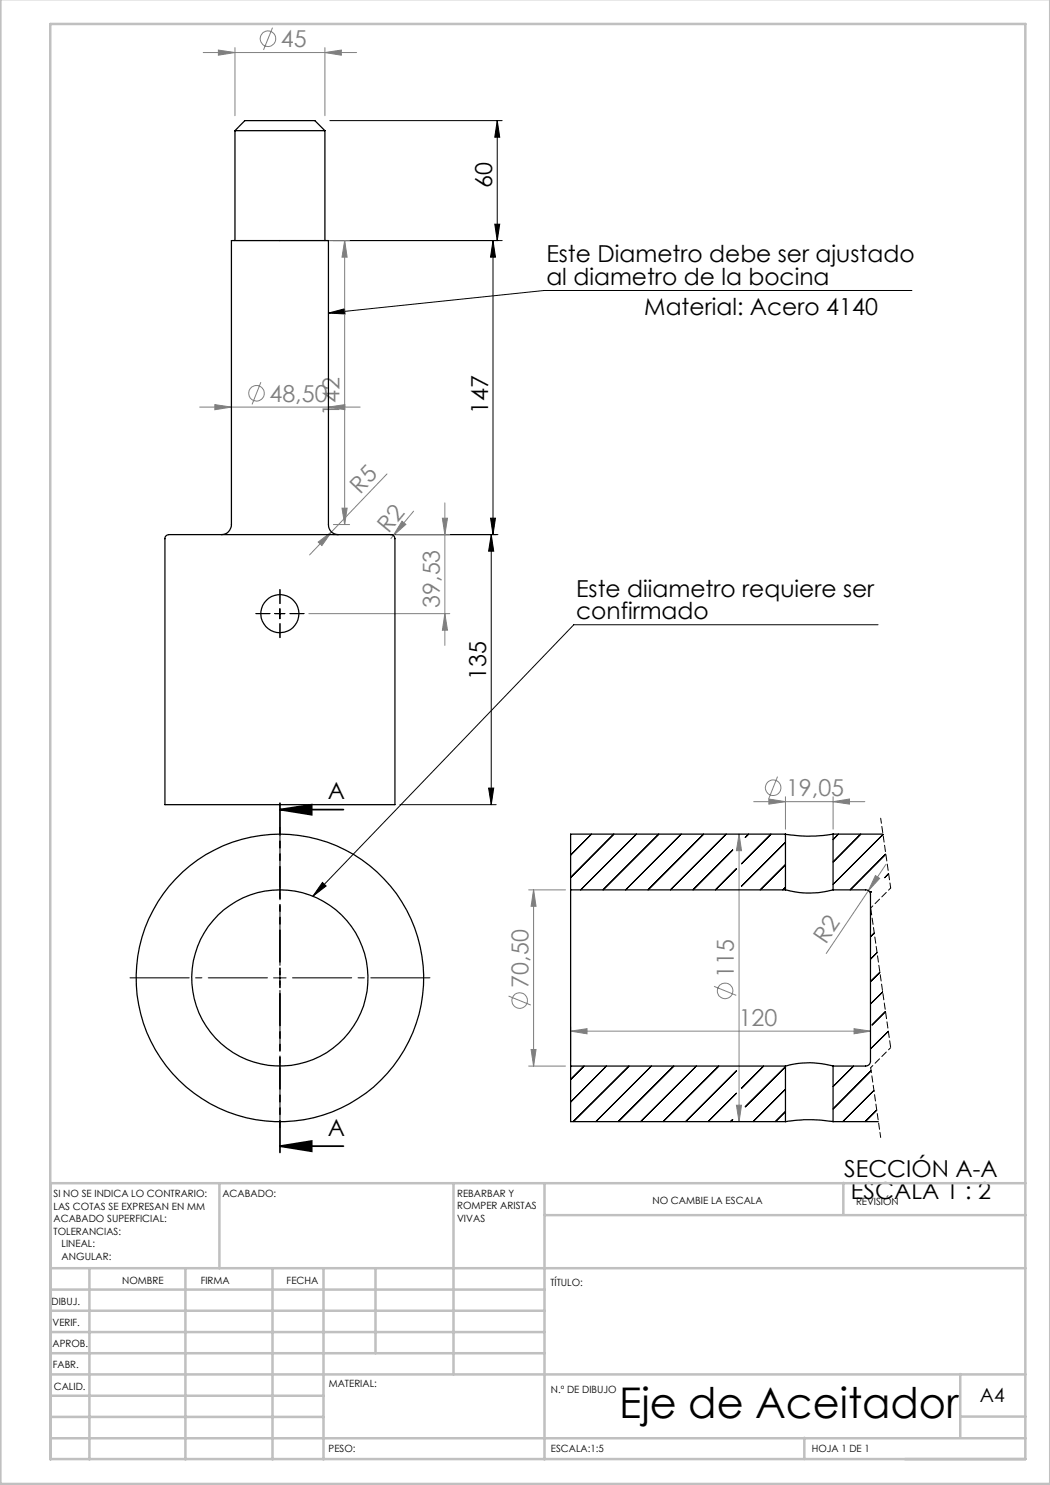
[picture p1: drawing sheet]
<svg xmlns="http://www.w3.org/2000/svg" width="210mm" height="297mm" viewBox="0 0 210 297" stroke-linecap="round" stroke-linejoin="round" font-family="sans-serif">
<g fill="none" stroke="#808080" stroke-width=".2">
<path d="M40.6 10.5h30.7M43.7 10l3.3 .5-3.3 .5zM47 9.5v13.6M54.5 5.5l-1.8 4.5M65 10.5l3.3-.5v1zM65 9.5v13.6M47.3 48.1h22.6M68.9 48.1l.5 3.3h-1zM68.9 48.1v56.8M52.2 76.4l-1.8 4.5M39.9 81.4h32.1M43 80.9l3.3 .5-3.3 .5z"/>
<path d="M65.7 81.4l3.3-.5v1zM77.4 94.8l-11.1 11.6M63.6 108.4l2.7-2-1.9 2.7zM66.3 106.4l-4.4 4.6M66.7 104.9h3.2M68.4 101.6h1l-.5 3.3zM78.7 107.1l-.5 .6M79.2 106.9h10.8M80.4 104.2l.8 .7-2.5 2.2zM82.7 102.2l-4 4.9M88.5 103.6h1l-.5 3.3zM89 100.6v28.5"/>
<path d="M61.8 122.7h28.2M89 122.7l.5 3.3h-1zM153.8 159.8l3.3 .5-3.3 .5zM155.5 155.3l-1.8 4.5M157.1 159.3v6.5M166.6 159.3v6.5M105.7 178h7.4M106.7 178l.5 3.3h-1zM106.7 178v35.2M147.8 166.8l.5 3.3h-1zM147.8 166.8v57.5M150.7 160.3h22.3"/>
<path d="M166.6 160.3l3.3-.5v1zM173.7 178.1l-8.5 12.6M175.1 175.1l.8 .6-2.2 2.4zM177.2 172.9l-3.5 5.2M101.7 199.2l4.5 1.8M142.8 197.3l4.4 1.8M105.7 213.2h7.4M106.2 209.9h1l-.5 3.3zM114.1 206.2l3.3-.5v1.1zM114.1 205.2v7M114.1 206.2h60M170.8 205.7l3.3 .5-3.3 .6z"/>
<path d="M147.3 221h1l-.5 3.3z"/>
<circle cx="53.6" cy="7.8" r="1.55"/>
<circle cx="51.3" cy="78.7" r="1.55"/>
<circle cx="154.6" cy="157.6" r="1.56"/>
<circle cx="145" cy="198.2" r="1.55"/>
<circle cx="103.9" cy="200.1" r="1.56"/>
</g>
<g fill="none" stroke="#000" stroke-width=".2">
<path d="M66 24.1h34.4M99.4 24.1l.5 3.3h-.9zM99.4 24.1v24M66 48.1h34.4M98.6 48.1l.5 3.3h-1zM98.6 48.1v58.8M99 44.8h.9l-.5 3.3zM182.4 58.1h-73.6l-43.1 4.5M65.7 62.6l3.2-.8 .1 1zM66.7 106.9h32.9M98.1 103.6h1l-.5 3.3zM98.2 106.9l.5 3.3h-1z"/>
<path d="M98.2 106.9v54M55 122.7h2M56 121.7v2.1M175.6 125h-60.8l-52.2 54.2M97.7 157.6h1l-.5 3.3zM64.5 176.5l.7 .7-2.6 2zM80 160.9h19.2M54.7 195.6h2.5M56 194.3v2.5"/>
</g>
<path d="M56 161.9l6.3-1v2zM56 161.9h12.7M56 229.2l6.3-1v2.1zM56 229.2h12.7" fill="none" stroke="#000" stroke-width=".35"/>
<path d="M53.5 195.6h-27.5M56 193.1v-27.5M56 198.1v27.5M58.5 195.6h27.5" fill="none" stroke="#000" stroke-width=".2" stroke-dasharray="15.2 1.3 1.3 1.3" stroke-dashoffset="3.4"/>
<path d="M54 122.7h-2.8M56 120.7v-2.8M56 124.7v2.8M58 122.7h2.8" fill="none" stroke="#000" stroke-width=".2" stroke-dasharray="15.2 1.3 1.3 1.3"/>
<path d="M176.1 163.6l2 14M174.1 213.5l2 14" fill="none" stroke="#000" stroke-width=".2" stroke-dasharray="1.3 .6" stroke-dashoffset=".3"/>
<path d="M178.1 177.6l-4 4M178.1 209.5l-4 4" fill="none" stroke="#000" stroke-width=".2" stroke-dasharray="1.3 .6" stroke-dashoffset=".7"/>
<path d="M174.1 181.6l4 27.9" fill="none" stroke="#000" stroke-width=".2" stroke-dasharray="1.3 .6" stroke-dashoffset="-.1"/>
<path d="M56 159.9v71.3" fill="none" stroke="#000" stroke-width=".35" stroke-dasharray="6.3 1.3 1.3 1.3 1.3 1.3" stroke-dashoffset="-.7"/>
<g fill="none" stroke="#c0c0c0" stroke-width=".5">
<path d="M.1 -.1v296.9h209.9v-296.9M10.1 4.8h195v287h-195zM43.9 236.6v17M90.7 236.6v38.3M108.9 236.6v55.3M168.7 236.6v6.3M205.1 236.6h-195v55.3M10.1 253.6h195M10.1 257.9h98.8M17.9 253.6v38.3M37.1 253.6v38.3M54.5 253.6v38.3"/>
<path d="M64.7 253.6v38.3M75.1 253.6v17M108.9 243h96.2M10.1 270.6h98.8M10.1 266.4h98.8M10.1 262.1h98.8M10.1 279.1h54.6M10.1 274.9h195M192.1 274.8v12.7M10.1 287.7h195M10.1 283.4h54.6M160.9 287.5v4.3"/>
<path d="M192.1 283.3h13"/>
</g>
<g fill="#000">
<path d="M99.4 24.1l.5 3.3h-.9zM99 44.8h.9l-.5 3.3zM98.6 48.1l.5 3.3h-1zM98.1 103.6h1l-.5 3.3zM98.2 106.9l.5 3.3h-1zM97.7 157.6h1l-.5 3.3z"/>
<path d="M56 161.9l6.3-1v2zM56 229.2l6.3-1v2.1z"/>
<path d="M64.5 176.5l.7 .7-2.6 2zM65.7 62.6l3.2-.8 .1 1z"/>
</g>
<g fill="#808080">
<path d="M63.6 108.4l2.7-2-1.9 2.7z"/>
<path d="M80.4 104.2l.8 .7-2.5 2.2z"/>
<path d="M175.1 175.1l.8 .6-2.2 2.4z"/>
<path d="M43 80.9l3.3 .5-3.3 .5zM65.7 81.4l3.3-.5v1zM43.7 10l3.3 .5-3.3 .5zM65 10.5l3.3-.5v1zM153.8 159.8l3.3 .5-3.3 .5zM166.6 160.3l3.3-.5v1z"/>
<path d="M89 122.7l.5 3.3h-1zM88.5 103.6h1l-.5 3.3z"/>
<path d="M68.9 48.1l.5 3.3h-1zM68.4 101.6h1l-.5 3.3zM106.7 178l.5 3.3h-1zM106.2 209.9h1l-.5 3.3zM147.8 166.8l.5 3.3h-1zM147.3 221h1l-.5 3.3z"/>
<path d="M114.1 206.2l3.3-.5v1.1zM170.8 205.7l3.3 .5-3.3 .6z"/>
</g>
<g fill="none" stroke="#000" stroke-width=".25">
<path d="M47 26.1h18M47 26.1l2-2h14l2 2M47 26.1v22M65 26.1v22M33.2 107.2l.6-.3h44.2a.85 .85 0 0 1 1 .8v53.2h-46v-53.3zM44.3 106.9a1.99 1.99 0 0 0 2-2v-56.8h19.4v56.8a1.93 1.93 0 0 0 2 2M114.1 178v35.2M114.1 178h43M157.1 178a18.1 18.1 0 0 0 9.5 0M157.1 166.8a26.9 26.9 0 0 0 9.5 0M157.1 166.8v11.2M157.1 166.8h-43v11.2"/>
<path d="M166.6 178h6.5a.96 .96 0 0 1 1 1v33.2a.96 .96 0 0 1-1 1h-6.5M166.6 166.8v11.2M166.6 166.8h10M114.1 213.2h43M114.1 213.2v11.1h43M157.1 213.2a17.2 17.2 0 0 1 9.5 0M157.1 213.2v11.1M166.6 213.2v11.1M157.1 224.3a29.4 29.4 0 0 1 9.5 0M166.6 224.3h9"/>
<circle cx="56" cy="122.7" r="3.8"/>
<circle cx="56" cy="195.6" r="28.8"/>
<circle cx="56" cy="195.6" r="17.6"/>
</g>
<g fill="none" stroke="#000" stroke-width=".2">
<path d="M118.3 166.8l-4.2 4.2M122.8 166.8l-8.7 8.7M127.3 166.8l-11.2 11.2M131.8 166.8l-11.2 11.2M136.2 166.8l-11.1 11.2M140.7 166.8l-11.1 11.2M145.2 166.8l-11.1 11.2M146.5 170l-7.9 8M147.3 173.7l-4.2 4.3M149.7 166.8l-.7 .7M154.2 166.8l-5.9 6M157.1 168.4l-8.8 8.8"/>
<path d="M157.1 172.9l-5.1 5.1M157.1 177.4l-.5 .6M167.7 166.8l-1.1 1.1M172.2 166.8l-5.6 5.6M174.1 178.4h.1M176.6 166.9l-10 10M177.1 170.8l-7.1 7.2M177.7 174.8l-.7 .7M174.3 182.7l-.2 .1M174.8 186.6l-.7 .8M175.4 190.5l-1.3 1.3M176 194.5l-1.9 1.8"/>
<path d="M176.5 198.4l-2.4 2.4M116.8 213.2l-2.7 2.7M121.3 213.2l-7.2 7.2M125.8 213.2l-11.1 11.1M130.3 213.2l-11.1 11.1M134.8 213.2l-11.2 11.1M139.3 213.2l-11.2 11.1M143.8 213.2l-11.2 11.1M147.3 218.6l-5.7 5.7M147.3 214.2l-10.2 10.1M152.7 213.2l-4.4 4.5M157.1 213.4l-8.1 8"/>
<path d="M157.1 217.8l-6.5 6.5M170.7 213.2l-4.1 4.1M174.2 214.2l-7.6 7.6M174.8 218.1l-6.2 6.2M177.1 202.3l-2.7 2.7M177.7 206.3l-3.6 3.5M146.5 223.9l-.4 .4M157.1 222.3l-2 2M175.3 222l-2.3 2.3"/>
</g>
<text font-size="8.5" x="123.8" y="283.5">Eje de Aceitador</text>
<g font-size="4.7" fill="#808080">
<text x="56.2" y="9.4">45</text>
<text x="53.9" y="80.3">48,50</text>
<text x="67.9" y="83.1" transform="rotate(-90 67.9 83.1)">142</text>
<text x="72.1" y="99" transform="rotate(-47 72.1 99)">R5</text>
<text x="77.7" y="106.7" transform="rotate(-50 77.7 106.7)">R2</text>
<text x="88" y="121.6" transform="rotate(-90 88 121.6)">39,53</text>
<text x="157.2" y="159.2">19,05</text>
<text x="165.1" y="189" transform="rotate(-56 165.1 189)">R2</text>
<text x="105.7" y="197.5" transform="rotate(-90 105.7 197.5)">70,50</text>
<text x="146.7" y="195.6" transform="rotate(-90 146.7 195.6)">115</text>
<text x="147.7" y="205.2">120</text>
</g>
<g font-size="4.7">
<text x="98.4" y="37.6" transform="rotate(-90 98.4 37.6)">60</text>
<text x="109.3" y="52.5">Este Diametro debe ser ajustado</text>
<text x="109.3" y="57">al diametro de la bocina</text>
<text x="128.9" y="63">Material: Acero 4140</text>
<text x="97.6" y="82.8" transform="rotate(-90 97.6 82.8)">147</text>
<text x="115.2" y="119.3">Este diiametro requiere ser</text>
<text x="115.2" y="123.8">confirmado</text>
<text x="97.2" y="136" transform="rotate(-90 97.2 136)">135</text>
<text x="65.6" y="159.9">A</text>
<text x="65.6" y="227.2">A</text>
<text x="168.8" y="235.3">SECCIÓN A-A</text>
<text x="170.2" y="239.9">ESCALA 1 : 2</text>
</g>
<text font-size="3.9" x="196" y="280.4">A4</text>
<g font-size="2">
<text x="10.7" y="239.5">SI NO SE INDICA LO CONTRARIO:</text>
<text x="44.5" y="239.5">ACABADO:</text>
<text x="91.4" y="239.4">REBARBAR Y</text>
<text x="10.7" y="242">LAS COTAS SE EXPRESAN EN MM</text>
<text x="10.7" y="244.5">ACABADO SUPERFICIAL:</text>
<text x="91.4" y="241.9">ROMPER ARISTAS</text>
<text x="91.4" y="244.4">VIVAS</text>
<text x="130.5" y="240.8">NO CAMBIE LA ESCALA</text>
<text x="171.2" y="241">REVISIÓN</text>
<text x="10.7" y="247">TOLERANCIAS:</text>
<text x="12.3" y="249.5">LINEAL:</text>
<text x="12.3" y="252">ANGULAR:</text>
<text x="24.4" y="256.9">NOMBRE</text>
<text x="40.1" y="256.8">FIRMA</text>
<text x="57.3" y="256.8">FECHA</text>
<text x="110.1" y="257.1">TÍTULO:</text>
<text x="10.3" y="260.9">DIBUJ.</text>
<text x="10.5" y="269.3">APROB.</text>
<text x="10.5" y="265.2">VERIF.</text>
<text x="10.6" y="273.6">FABR.</text>
<text x="10.8" y="278">CALID.</text>
<text x="65.8" y="277.4">MATERIAL:</text>
<text x="110.2" y="278.5">N.º DE DIBUJO</text>
<text x="65.7" y="290.4">PESO:</text>
<text x="110.2" y="290.5">ESCALA:1:5</text>
<text x="162.4" y="290.4">HOJA 1 DE 1</text>
</g>
</svg>
